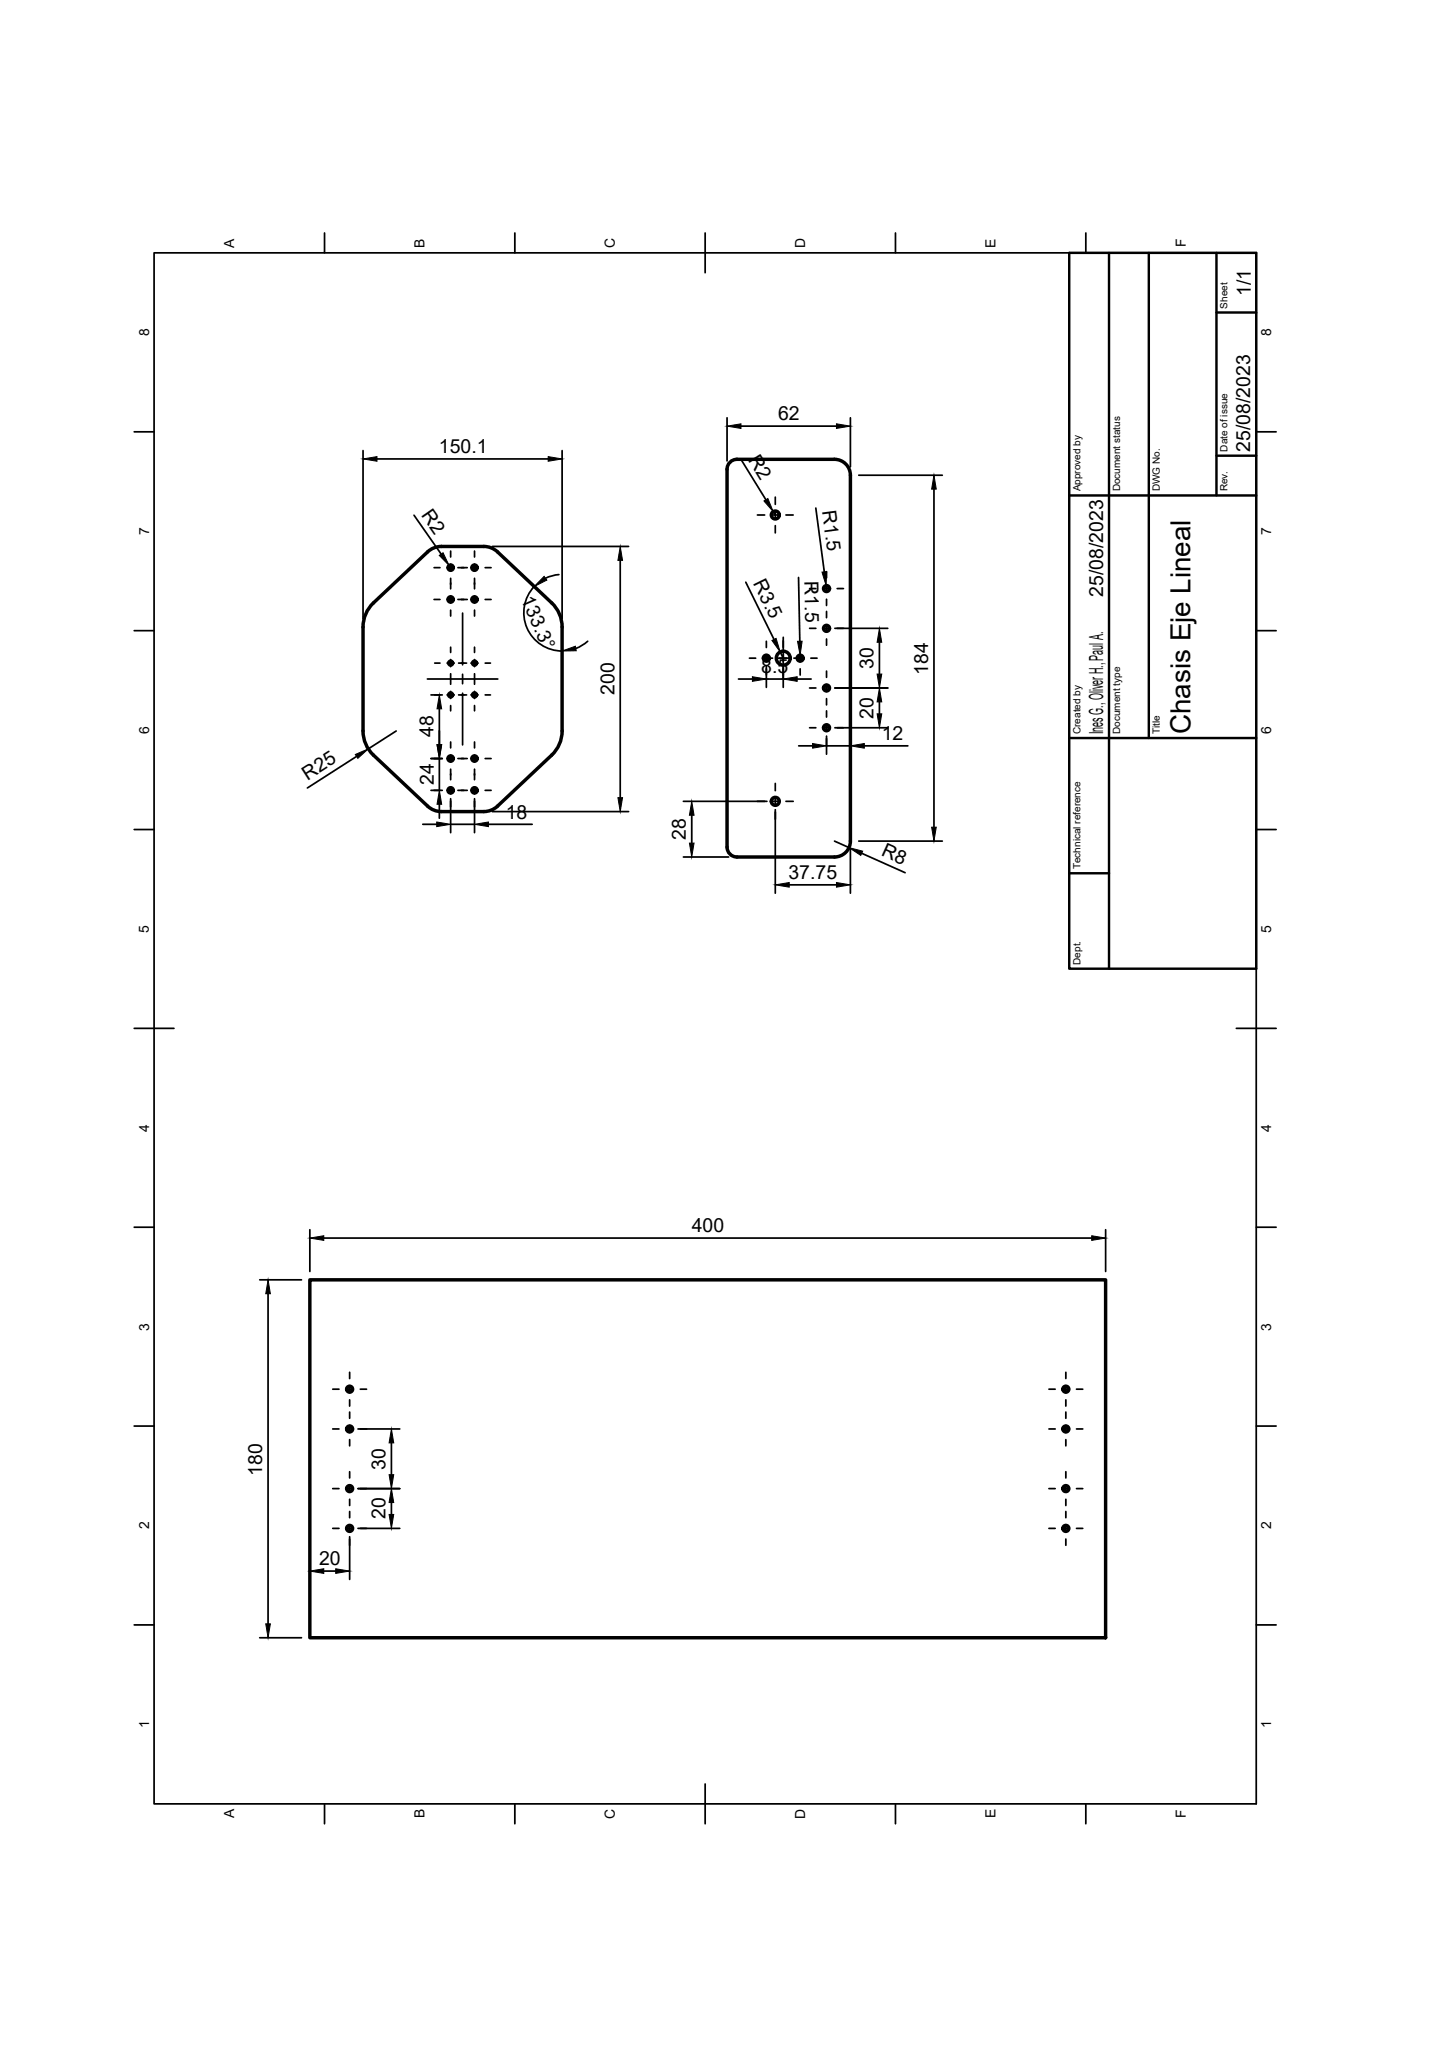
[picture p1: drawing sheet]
<svg xmlns="http://www.w3.org/2000/svg" width="210mm" height="297mm" viewBox="0 0 210 297" stroke-linecap="round" stroke-linejoin="round" font-family="sans-serif">
<!-- layer: BORDER -->
<g fill="none" stroke="#000" stroke-width=".25">
<path d="M22.2 36.5h159v223.9h-159zM46.8 33.6v2.9M74.3 33.6v2.9M101.7 33.6v5.8M129.2 33.6v2.9M156.6 33.6v2.9M19.4 62.3h2.8M181.2 62.3h2.9M19.4 91h2.8M181.2 91h2.9M19.4 119.7h2.8M181.2 119.7h2.9"/>
<path d="M19.4 148.4h5.7M178.4 148.4h5.7M19.4 177.1h2.8M181.2 177.1h2.9M19.4 205.8h2.8M181.2 205.8h2.9M19.4 234.5h2.8M181.2 234.5h2.9M101.7 257.5v5.7M46.8 260.4v2.8M74.3 260.4v2.8M129.2 260.4v2.8"/>
<path d="M156.6 260.4v2.8"/>
</g>
<!-- layer: TITLEBLOCK -->
<path d="M154.3 36.5h26.9v103.3h-26.9zM160 36.5v103.3M165.7 36.5v70M175.5 36.5v35M175.5 45.1h5.7M154.3 71.5h26.9M175.5 65.8h5.7M154.3 106.5h26.9M154.3 126h5.7" fill="none" stroke="#000" stroke-width=".35"/>
<!-- layer: FD_Dimensions -->
<g fill="none" stroke="#000" stroke-width=".25">
<path d="M52.4 65v24.3M54.4 66.2h24.7M59.7 74.4l3.9 5.6M71 78.9h19.7M81.1 65v24.3M104.9 60.3v6.2M106.9 61.5h13.8M106.9 66.3l3.6 5.8M111.5 73.8l.3 .5M117.7 73.3l1.2 9.2M122.7 60.3v7.1M123.9 68.6h12"/>
<path d="M134.7 70.6v48.8M64.8 81.6l.2 .3M77.1 84.6a5.5 5.5 0 0 0-1.1 6 5.5 5.5 0 0 0 5.1 3.4M80.6 82.9l-.8 .2-1.1 .4M84.8 92.6l-1 .7-.7 .3M89.5 80.9v34.2M106.5 98h2M107.6 84l4.1 8.3M110.6 96.2v3M110.6 98h2.4M112.6 94.1l.4 .9M113 96.2v3"/>
<path d="M115 98h2M115.2 83.3l.2 9.3M115.4 94.6v.4M119.2 84.5v.5M120.4 99.3h7.7M120.4 90.7h7.7M126.9 92.7v4.6M51.4 109.2l-7.1 4.5M57.2 105.5l-4.1 2.6M61 119h2M62.2 109.5h1.6M62.2 100.3h1.6"/>
<path d="M62.2 114.1h1.6M63.4 102.3v5.2M63.4 109.5v4.6M63.4 116.1v2M65 115.3v4.9M65 119h3.5M68.5 115.3v4.9M70.5 119h6.3M71 117.1h19.7M98.6 115.7h12M99.8 117.7v4M111.8 116.9v12"/>
<path d="M115.2 107.7h2M119.2 106.2v2.7M119.2 107.7h3.5M120.4 105h7.7M124.7 107.7h6.3M126.9 101.3v1.7M98.6 123.7h6.5M113.9 127.7h6.8M120.4 121.4l2.1 .9M122.7 122.6v6.3M123.9 121.4h12M124.3 123.2l6.3 2.8"/>
<path d="M44.7 177.5v6M46.7 178.7h110.8M159.5 177.5v6M37.5 184.7h6M38.7 186.7v47.7M51.6 214.9h6.1M51.6 206.2h6.1M56.5 208.3v4.5M56.5 216.9v1.7M37.5 236.4h6M44.7 225.1v2.9M46.7 226.8h1.7"/>
<path d="M50.4 221.8v6.2M51.6 220.6h6.1"/>
</g>
<g fill="#000" stroke="#000" stroke-width=".14">
<path d="M52.4 66.2l2-.3v.7zM63.4 80.2l.5-.4 .9 1.8zM79.1 65.9l2 .3-2 .4zM104.9 61.5l2-.3v.6zM110.2 72.3l.6-.3 .7 1.8zM120.7 61.2l2 .3-2 .3zM134.7 68.6l.4 2h-.7zM78.5 83.2l.4 .5-1.8 .9zM81.1 94l1.9-.7 .1 .6zM89.5 78.9l.3 2h-.7zM108.5 97.7l2.1 .3-2.1 .3zM111.4 92.4l.6-.3 .6 2z"/>
<path d="M113 98l2-.3v.6zM115.1 92.6l.6-.1-.3 2.1zM118.6 82.6l.6-.1v2zM126.9 90.7l.3 2h-.7zM126.5 97.3h.7l-.3 2zM51.3 108.9l1.8-.8-1.5 1.4zM63 118.6l2 .4-2 .3zM63 107.5h.7l-.3 2zM63.4 100.3l.3 2h-.7zM63.4 114.1l.3 2h-.7zM68.5 119l2-.4v.7zM89.1 115.1h.7l-.3 2z"/>
<path d="M99.8 115.7l.3 2h-.6zM117.2 107.3l2 .4-2 .3zM122.7 107.7l2-.4v.7zM126.5 103h.7l-.3 2zM126.9 99.3l.3 2h-.7zM134.4 119.4h.7l-.4 2zM99.5 121.7h.6l-.3 2zM111.8 127.7l2.1-.3v.6zM120.7 127.4l2 .3-2 .3zM122.5 122.3l2 .6-.3 .6zM44.7 178.7l2-.3v.6zM157.5 178.4l2 .3-2 .3z"/>
<path d="M38.7 184.7l.3 2h-.7zM56.1 218.6h.7l-.3 2zM56.5 214.9l.3 2h-.7zM56.1 212.8h.7l-.3 2.1zM56.5 206.2l.3 2.1h-.7zM38.3 234.4h.7l-.3 2zM44.7 226.8l2-.4v.7zM48.4 226.4l2 .4-2 .3z"/>
</g>
<!-- layer: Smart Centers -->
<g fill="none" stroke="#000" stroke-width=".25">
<path d="M65 79.5v.9M68.5 79.5v.9M109.3 74.3h1M111.3 74.3h1.1M111.8 71.7v1.1M111.8 73.8v1M111.8 75.9v1M113.4 74.3h1M61.7 98h10.1M62.6 86.5h.9M62.6 81.9h.9M62.7 95.7h.8"/>
<path d="M64.5 95.7h1M64.5 86.5h1M64.5 81.9h1M65 81.4v1M65 83.5v1.5M65 86v1M65 88.1v.8M65 93.4v.8M65 95.2v1M65 97.2v1.6M65 99.8v1M66.1 86.5h1.3"/>
<path d="M66.1 81.9h1.3M66.2 95.7h1.1M66.7 88.5v7.5M66.7 97.3v1.4M67.9 95.7h1.1M67.9 86.5h1.1M67.9 81.9h1.1M68.5 81.4v1M68.5 83.5v1.5M68.5 86v1M68.5 88.1v.8M68.5 93.4v.8"/>
<path d="M68.5 95.2v1M68.5 97.2v1.6M68.5 99.8v1M70 95.7h.8M70 86.5h.8M70 81.9h.8M108.1 95h.9M110 95h1.5M110.6 92.6v.9M110.6 94.5v1M110.6 96.5v.9M112.1 95h1.8"/>
<path d="M113 92v6M114.5 95h1.5M115.4 92.6v.9M115.4 94.5v1M115.4 96.5v.9M116.8 85h.9M116.8 90.7h.9M116.8 99.3h.9M117 95h.9M118.7 85h1M118.7 90.7h1M118.7 99.3h1"/>
<path d="M119.2 82.5v.9M119.2 84.4v1.1M119.2 86.5v.9M119.2 88.3v.9M119.2 90.2v1M119.2 92.2v.9M119.2 96.9v.9M119.2 98.8v1M120.8 85h.9M120.8 90.7h.9M120.8 99.3h.9M62.6 109.5h.9"/>
<path d="M62.6 114.1h.9M62.7 100.3h.8M64.5 109.5h1M64.5 114.1h1M64.5 100.3h1M65 101.8v.8M65 107.1v.8M65 109v1M65 111v1.5M65 113.6v1M65 115.6v.9M66.1 109.5h1.3"/>
<path d="M66.1 114.1h1.3M66.2 100.3h1.1M66.7 100.1v7.4M67.9 109.5h1.1M67.9 114.1h1.1M67.9 100.3h1.1M68.5 101.8v.8M68.5 107.1v.8M68.5 109v1M68.5 111v1.5M68.5 113.6v1M68.5 115.6v.9"/>
<path d="M70 109.5h.8M70 114.1h.8M70 100.3h.8M109.3 115.7h1M111.3 115.7h1.1M111.8 113.1v1M111.8 115.1v1.1M111.8 117.2v1M113.4 115.7h1M116.8 105h.9M118.7 105h1M119.2 100.8v.9"/>
<path d="M119.2 102.6v.9M119.2 104.5v1.1M119.2 106.6v.9M120.8 105h.9M50.4 198.1v.9M50.4 200v1M153.8 198.1v.9M153.8 200v1M48 214.9h.9M48 206.2h.9M48 200.5h.9M49.9 214.9h1.1"/>
<path d="M49.9 206.2h1.1M49.9 200.5h1.1M50.4 202v.9M50.4 203.8v.9M50.4 205.7v1.1M50.4 207.8v.9M50.4 212.4v.9M50.4 214.3v1.1M50.4 216.4v.9M50.4 218.2v.9M52 214.9h.9M52 206.2h.9"/>
<path d="M52 200.5h.9M151.3 214.9h.9M151.3 206.2h.9M151.3 200.5h.9M153.2 214.9h1.1M153.2 206.2h1.1M153.2 200.5h1.1M153.8 202v.9M153.8 203.8v.9M153.8 205.7v1.1M153.8 207.8v.9M153.8 212.4v.9"/>
<path d="M153.8 214.3v1.1M153.8 216.4v.9M153.8 218.2v.9M155.3 214.9h.9M155.3 206.2h.9M155.3 200.5h.9M48 220.6h.9M49.9 220.6h1.1M50.4 220.1v1M50.4 222.1v.9M52 220.6h.9M151.3 220.6h.9"/>
<path d="M153.2 220.6h1.1M153.8 220.1v1M153.8 222.1v.9M155.3 220.6h.9"/>
</g>
<!-- layer: Visible -->
<g fill="none" stroke="#000" stroke-width=".5">
<path d="M105.5 66.6l.8-.3h14.1a2.3 2.3 0 0 1 2.3 2.3v52.8a2.3 2.3 0 0 1-2.3 2.3h-14.1a1.44 1.44 0 0 1-1.4-1.4v-54.6l.1-.4zM53.9 87l7.8-7.3a2.87 2.87 0 0 1 2-.8h6.1a2.87 2.87 0 0 1 2 .8l7.8 7.3a4.8 4.8 0 0 1 1.5 3.5v15a4.8 4.8 0 0 1-1.5 3.5l-7.8 7.4a2.87 2.87 0 0 1-2 .7h-6.1a2.87 2.87 0 0 1-2-.7l-7.8-7.4a4.8 4.8 0 0 1-1.5-3.5v-15a4.8 4.8 0 0 1 1.5-3.5zM44.7 184.7h114.8v51.7h-114.8z"/>
<circle cx="111.8" cy="74.3" r=".57"/>
<circle cx="65" cy="86.5" r=".38"/>
<circle cx="65" cy="81.9" r=".38"/>
<circle cx="65" cy="95.7" r=".29"/>
<circle cx="68.5" cy="86.5" r=".38"/>
<circle cx="68.5" cy="81.9" r=".38"/>
<circle cx="68.5" cy="95.7" r=".29"/>
<circle cx="110.6" cy="95" r=".43"/>
<circle cx="113" cy="95" r="1"/>
<circle cx="115.4" cy="95" r=".43"/>
<circle cx="119.2" cy="90.7" r=".43"/>
<circle cx="119.2" cy="85" r=".43"/>
<circle cx="119.2" cy="99.3" r=".43"/>
<circle cx="65" cy="114.1" r=".38"/>
<circle cx="65" cy="109.5" r=".38"/>
<circle cx="65" cy="100.3" r=".29"/>
<circle cx="68.5" cy="109.5" r=".38"/>
<circle cx="68.5" cy="114.1" r=".38"/>
<circle cx="68.5" cy="100.3" r=".29"/>
<circle cx="111.8" cy="115.7" r=".57"/>
<circle cx="119.2" cy="105" r=".43"/>
<circle cx="50.4" cy="214.9" r=".43"/>
<circle cx="50.4" cy="200.5" r=".43"/>
<circle cx="50.4" cy="206.2" r=".43"/>
<circle cx="153.8" cy="214.9" r=".43"/>
<circle cx="153.8" cy="200.5" r=".43"/>
<circle cx="153.8" cy="206.2" r=".43"/>
<circle cx="50.4" cy="220.6" r=".43"/>
<circle cx="153.8" cy="220.6" r=".43"/>
</g>
<text font-size="4" x="171.8" y="106" transform="rotate(-90 171.8 106)">Chasis Eje Lineal</text>
<g font-size="2.8">
<text x="180.5" y="42.8" transform="rotate(-90 180.5 42.8)">1/1</text>
<text x="63.3" y="65.4">150.1</text>
<text x="112.2" y="60.7">62</text>
<text x="180.4" y="65.2" transform="rotate(-90 180.4 65.2)">25/08/2023</text>
<text x="107.9" y="66.4" transform="rotate(58 107.9 66.4)">R2</text>
<text x="60.7" y="74.4" transform="rotate(55 60.7 74.4)">R2</text>
<text x="118.6" y="73.8" transform="rotate(82 118.6 73.8)">R1.5</text>
<text x="116" y="83.9" transform="rotate(89 116 83.9)">R1.5</text>
<text x="75.2" y="86.5" transform="rotate(67 75.2 86.5)">133.3°</text>
<text x="108.6" y="84.2" transform="rotate(64 108.6 84.2)">R3.5</text>
<text x="159.1" y="86.1" transform="rotate(-90 159.1 86.1)">25/08/2023</text>
<text x="88.6" y="100.3" transform="rotate(-90 88.6 100.3)">200</text>
<text x="109.8" y="97.2">8.5</text>
<text x="126" y="96.5" transform="rotate(-90 126 96.5)">30</text>
<text x="133.9" y="97.4" transform="rotate(-90 133.9 97.4)">184</text>
<text x="62.5" y="106.4" transform="rotate(-90 62.5 106.4)">48</text>
<text x="126" y="103.7" transform="rotate(-90 126 103.7)">20</text>
<text x="127.2" y="106.8">12</text>
<text x="159.1" y="106" transform="rotate(-90 159.1 106)">Ines G., Oliver H., Paul A.</text>
<text x="44.4" y="112.7" transform="rotate(-33 44.4 112.7)">R25</text>
<text x="62.6" y="113.3" transform="rotate(-90 62.6 113.3)">24</text>
<text x="73" y="118.1">18</text>
<text x="99" y="121.2" transform="rotate(-90 99 121.2)">28</text>
<text x="127" y="123.5" transform="rotate(24 127 123.5)">R8</text>
<text x="113.7" y="126.9">37.75</text>
<text x="99.8" y="177.9">400</text>
<text x="37.8" y="213" transform="rotate(-90 37.8 213)">180</text>
<text x="55.6" y="212.1" transform="rotate(-90 55.6 212.1)">30</text>
<text x="55.6" y="219.3" transform="rotate(-90 55.6 219.3)">20</text>
<text x="46" y="225.9">20</text>
</g>
<g font-size="2">
<text x="33.8" y="35.7" transform="rotate(-90 33.8 35.7)">A</text>
<text x="61.3" y="35.7" transform="rotate(-90 61.3 35.7)">B</text>
<text x="88.7" y="35.8" transform="rotate(-90 88.7 35.8)">C</text>
<text x="116.2" y="35.8" transform="rotate(-90 116.2 35.8)">D</text>
<text x="143.6" y="35.7" transform="rotate(-90 143.6 35.7)">E</text>
<text x="171.1" y="35.7" transform="rotate(-90 171.1 35.7)">F</text>
<text x="21.5" y="48.5" transform="rotate(-90 21.5 48.5)">8</text>
<text x="183.4" y="48.5" transform="rotate(-90 183.4 48.5)">8</text>
<text x="21.5" y="77.2" transform="rotate(-90 21.5 77.2)">7</text>
<text x="183.4" y="77.2" transform="rotate(-90 183.4 77.2)">7</text>
<text x="21.5" y="105.9" transform="rotate(-90 21.5 105.9)">6</text>
<text x="183.4" y="105.9" transform="rotate(-90 183.4 105.9)">6</text>
<text x="21.5" y="134.6" transform="rotate(-90 21.5 134.6)">5</text>
<text x="183.4" y="134.6" transform="rotate(-90 183.4 134.6)">5</text>
<text x="21.5" y="163.3" transform="rotate(-90 21.5 163.3)">4</text>
<text x="183.4" y="163.3" transform="rotate(-90 183.4 163.3)">4</text>
<text x="21.5" y="192" transform="rotate(-90 21.5 192)">3</text>
<text x="183.4" y="192" transform="rotate(-90 183.4 192)">3</text>
<text x="21.5" y="220.7" transform="rotate(-90 21.5 220.7)">2</text>
<text x="183.4" y="220.7" transform="rotate(-90 183.4 220.7)">2</text>
<text x="21.5" y="249.4" transform="rotate(-90 21.5 249.4)">1</text>
<text x="183.4" y="249.4" transform="rotate(-90 183.4 249.4)">1</text>
<text x="33.8" y="262.5" transform="rotate(-90 33.8 262.5)">A</text>
<text x="61.3" y="262.5" transform="rotate(-90 61.3 262.5)">B</text>
<text x="88.7" y="262.5" transform="rotate(-90 88.7 262.5)">C</text>
<text x="116.2" y="262.5" transform="rotate(-90 116.2 262.5)">D</text>
<text x="143.6" y="262.5" transform="rotate(-90 143.6 262.5)">E</text>
<text x="171.1" y="262.4" transform="rotate(-90 171.1 262.4)">F</text>
</g>
<g font-size="1.4">
<text x="177.1" y="44.5" transform="rotate(-90 177.1 44.5)">Sheet</text>
<text x="177.1" y="65.2" transform="rotate(-90 177.1 65.2)">Date of issue</text>
<text x="155.9" y="70.9" transform="rotate(-90 155.9 70.9)">Approved by</text>
<text x="161.6" y="70.9" transform="rotate(-90 161.6 70.9)">Document status</text>
<text x="167.3" y="70.9" transform="rotate(-90 167.3 70.9)">DWG No.</text>
<text x="177.1" y="70.9" transform="rotate(-90 177.1 70.9)">Rev.</text>
<text x="155.9" y="106" transform="rotate(-90 155.9 106)">Created by</text>
<text x="161.6" y="106" transform="rotate(-90 161.6 106)">Document type</text>
<text x="167.3" y="106" transform="rotate(-90 167.3 106)">Title</text>
<text x="155.9" y="125.5" transform="rotate(-90 155.9 125.5)">Technical reference</text>
<text x="155.9" y="139.2" transform="rotate(-90 155.9 139.2)">Dept.</text>
</g>
</svg>
